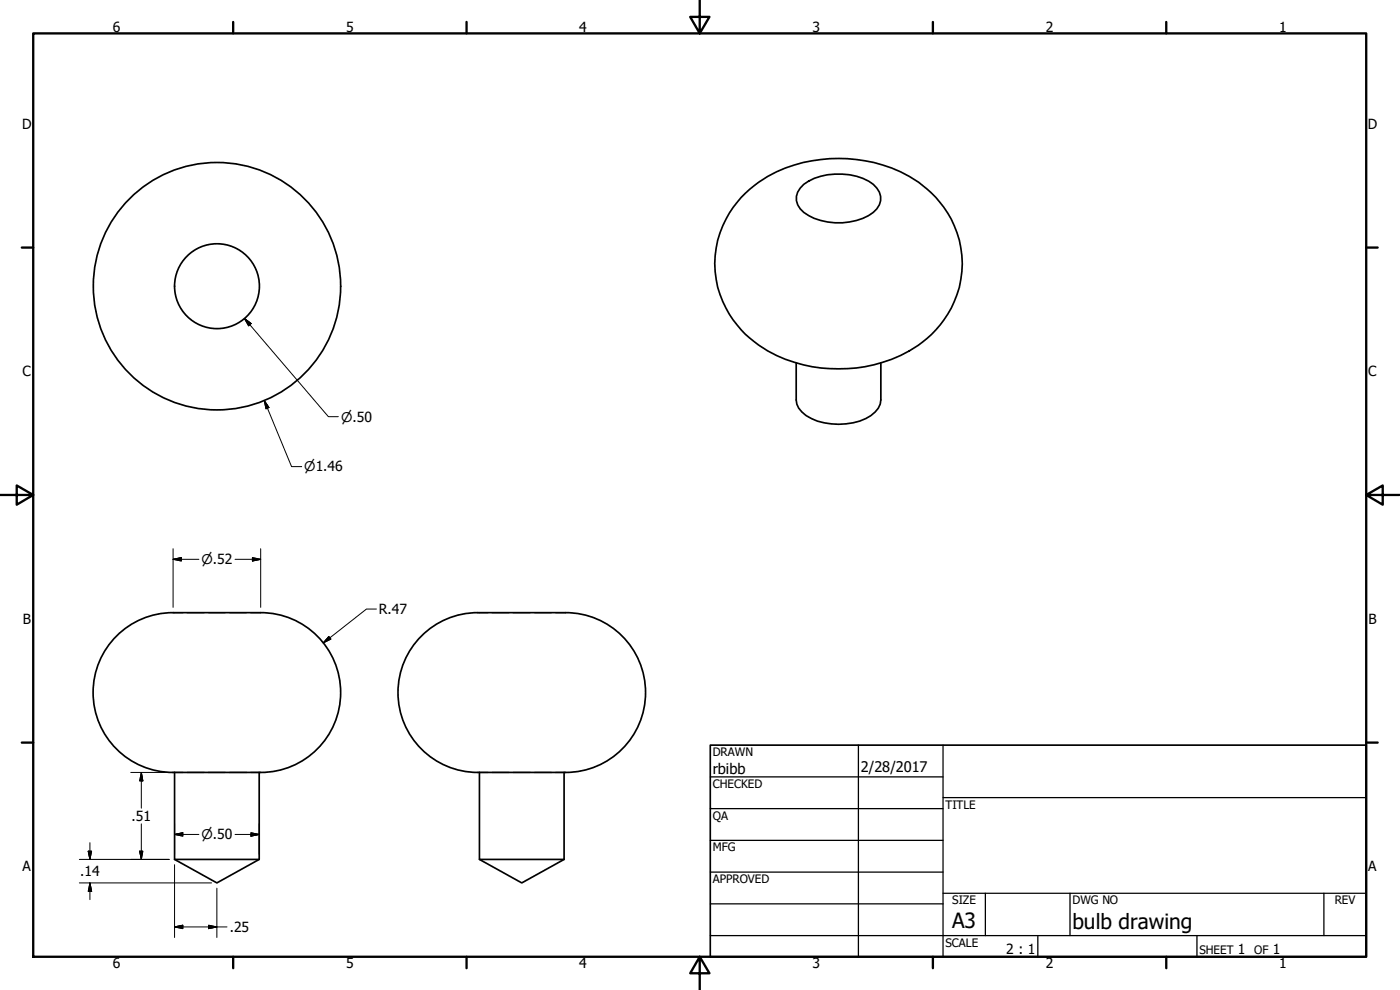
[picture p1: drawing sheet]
<svg xmlns="http://www.w3.org/2000/svg" width="420mm" height="297mm" viewBox="0 0 420 297" stroke-linecap="round" stroke-linejoin="round" font-family="sans-serif">
<!-- layer: Hidden (ANSI) -->
<g fill="none" stroke="#000" stroke-width=".38">
<path d="M51.9 183.8h.2M52.3 183.8h2.6M56.2 183.8h5.1M62.5 183.8h5.1M68.9 183.8h5.1M75.2 183.8h2.7M78.1 183.8h.1M143.4 183.8h.2M143.8 183.8h2.6M147.7 183.8h5.1M154.1 183.8h5M160.4 183.8h5.1"/>
<path d="M166.8 183.8h2.6M169.6 183.8h.1M51.9 231.8h.2M52.3 231.8h2.6M56.2 231.8h5.1M62.5 231.8h5.1M68.9 231.8h5.1M75.2 231.8h2.7M78.1 231.8h.1M143.4 231.8h.2M143.8 231.8h2.6M147.7 231.8h5.1"/>
<path d="M154.1 231.8h5M160.4 231.8h5.1M166.8 231.8h2.6M169.6 231.8h.1"/>
</g>
<g fill="#000">
<circle cx="52.4" cy="231.8" r=".19"/>
<circle cx="77.8" cy="231.8" r=".19"/>
<circle cx="143.9" cy="231.8" r=".19"/>
<circle cx="169.3" cy="231.8" r=".19"/>
</g>
<!-- layer: Visible (ANSI) -->
<g fill="none" stroke="#000" stroke-width=".51">
<path d="M222.4 59.2a38.6 38.6 0 0 1 26.6-11.6 41.6 41.6 0 0 1 29.3 9.2 29.2 29.2 0 0 1-2.6 46.8 44 44 0 0 1-48 0 29.2 29.2 0 0 1-8.8-39.7zM241.2 55.3a19.2 19.2 0 0 1 20.9 0 5.1 5.1 0 0 1 0 8.4 18.8 18.8 0 0 1-20.9 0 5.1 5.1 0 0 1 0-8.4zM102.2 85.9a37.1 37.1 0 0 0-54.9-32.6 37.1 37.1 0 0 0-2.2 63.9 37.1 37.1 0 0 0 57-28.8l.1-2.5M239 108.9v11.1a6.5 6.5 0 0 0 4.5 5.6 19.7 19.7 0 0 0 17.9-.9 5.9 5.9 0 0 0 3-4.7v-11.1M35 190.8a23.9 23.9 0 0 1 16.9-7h26.4a24 24 0 0 1 23.9 24 24 24 0 0 1-23.9 24h-26.4a24 24 0 0 1-22.1-14.8 24 24 0 0 1 5.2-26.2zM169.7 183.8h-26.3a24 24 0 0 0-24 24 24 24 0 0 0 24 24M169.8 183.8a24 24 0 0 1 23.9 24 24 24 0 0 1-23.9 24M52.4 231.8v26.1l12.7 7 12.7-7v-26.1M143.4 231.8h26.3M143.9 231.8v26.1l12.7 7 12.7-7v-26.1M52.4 257.9h25.4M143.9 257.9h25.4"/>
<circle cx="65.1" cy="85.9" r="12.7"/>
</g>
<!-- layer: Border (ANSI) -->
<g fill="none" stroke="#000" stroke-width=".7">
<path d="M10 10h400v277.1h-400zM70 6.6v3.4M140 6.6v3.4M210 0v10l-2.9-4.9h5.8l-2.9 4.9M280 6.6v3.4M350 6.6v3.4M6.5 74.3h3.5M410 74.3h3.4M0 148.5h10l-5-2.8v5.7l5-2.9M410 148.5l5 2.9v-5.7l-5 2.8h10M6.5 222.8h3.5M410 222.8h3.4"/>
<path d="M70 287.1v3.4M140 287.1v3.4M210 287.1l2.9 4.9h-5.8l2.9-4.9v9.9M280 287.1v3.4M350 287.1v3.4"/>
</g>
<!-- layer: Title (ANSI) -->
<g fill="none" stroke="#000" stroke-width=".38">
<path d="M213.2 233.1h69.8M257.6 223.6v63.5M283 239.3h127M283 223.6v63.5M213.2 242.6h69.8M213.2 252.1h69.8M213.2 261.7h69.8M213.2 271.2h69.8M283 268h127M295.7 268v12.7M321.1 268v12.7M397.3 268v12.7"/>
<path d="M213.2 280.7h196.8M311.5 280.7v6.4M359.2 280.7v6.4"/>
</g>
<path d="M213.2 223.6h196.8v63.5h-196.8z" fill="none" stroke="#000" stroke-width=".51"/>
<!-- layer: Dimension (ANSI) -->
<g fill="none" stroke="#000" stroke-width=".3">
<path d="M73.3 95.6l2.1 1.5-.8 .7zM73.3 95.6l25.3 29.4h2.9M79.3 120.2l1.4 2.1-.9 .4zM79.3 120.2l8.2 19.8h3.1M51.9 167.8l2.5-.5v1zM51.9 167.8h7.8M51.9 164.6v17.6M70.5 167.8h7.7M75.8 167.3l2.4 .5-2.4 .5zM78.2 164.6v17.6M98.7 191l.6 .8-2.3 1.1zM113 182.7h-3l-13 10.2"/>
<path d="M39.2 231.8h11.6M42.4 231.8l.5 2.5h-1zM42.4 231.8v10.7M23.8 257.9h27M26.5 255.4h1l-.5 2.5zM27 252.8v5.1M41.9 255.4h1l-.5 2.5zM42.4 247.2v10.7M52.4 250.4l2.5-.5v1zM52.4 250.4h7.3M52.4 247.2v9.1M52.4 259.4v21.9"/>
<path d="M70.5 250.4h7.3M75.3 249.9l2.5 .5-2.5 .5zM77.8 247.2v9.1M23.8 264.9h39.7M27 264.9l.5 2.5h-1zM27 264.9v5M52.4 278.1l2.5-.5v1zM52.4 278.1h15.7M62.6 277.6l2.5 .5-2.5 .5zM65.1 266.5v14.8"/>
</g>
<g fill="#000" stroke="#000" stroke-width=".3">
<path d="M73.3 95.6l2.1 1.5zM73.3 95.6l2.1 1.5-.8 .7zM79.3 120.2l1.4 2.1zM79.3 120.2l1.4 2.1-.9 .4zM51.9 167.8l2.5-.5zM51.9 167.8l2.5-.5v1zM75.8 168.3l2.4-.5zM75.8 167.3l2.4 .5-2.4 .5zM98.7 191l-1.7 1.9zM98.7 191l.6 .8-2.3 1.1zM42.4 231.8l.5 2.5zM42.4 231.8l.5 2.5h-1z"/>
<path d="M26.5 255.4l.5 2.5zM26.5 255.4h1l-.5 2.5zM41.9 255.4l.5 2.5zM41.9 255.4h1l-.5 2.5zM52.4 250.4l2.5-.5zM52.4 250.4l2.5-.5v1zM75.3 250.9l2.5-.5zM75.3 249.9l2.5 .5-2.5 .5zM27 264.9l.5 2.5zM27 264.9l.5 2.5h-1zM52.4 278.1l2.5-.5zM52.4 278.1l2.5-.5v1z"/>
<path d="M62.6 278.6l2.5-.5zM62.6 277.6l2.5 .5-2.5 .5z"/>
</g>
<g font-size="6.3">
<text x="285.8" y="278.6">A3</text>
<text x="321.9" y="278.6">bulb drawing</text>
</g>
<g font-size="4.4">
<text x="213.9" y="232.2">rbibb</text>
<text x="258.4" y="231.6">2/28/2017</text>
</g>
<g font-size="4.2">
<text x="33.8" y="9.6">6</text>
<text x="103.9" y="9.6">5</text>
<text x="173.9" y="9.6">4</text>
<text x="243.8" y="9.6">3</text>
<text x="313.9" y="9.6">2</text>
<text x="383.9" y="9.6">1</text>
<text x="6.7" y="38.7">D</text>
<text x="410.5" y="38.7">D</text>
<text x="6.8" y="113">C</text>
<text x="410.7" y="113">C</text>
<text x="113.7" y="184.3">R.47</text>
<text x="6.9" y="187.2">B</text>
<text x="410.7" y="187.2">B</text>
<text x="39.5" y="246.3">.51</text>
<text x="6.8" y="261.4">A</text>
<text x="24.1" y="262.9">.14</text>
<text x="410.7" y="261.4">A</text>
<text x="69" y="279.6">.25</text>
<text x="302" y="286.3">2 : 1</text>
<text x="371.5" y="286.2">1</text>
<text x="382" y="286.2">1</text>
<text x="33.8" y="290.5">6</text>
<text x="103.9" y="290.5">5</text>
<text x="173.9" y="290.5">4</text>
<text x="243.8" y="290.5">3</text>
<text x="313.9" y="290.5">2</text>
<text x="383.9" y="290.5">1</text>
</g>
<g font-size="4">
<text x="102.4" y="126.5">⌀.50</text>
<text x="91.3" y="141.5">⌀1.46</text>
<text x="60.5" y="169.3">⌀.52</text>
<text x="60.5" y="251.8">⌀.50</text>
</g>
<g font-size="3.5">
<text x="213.9" y="226.9">DRAWN</text>
<text x="213.9" y="236.4">CHECKED</text>
<text x="213.9" y="245.9">QA</text>
<text x="283.8" y="242.6">TITLE</text>
<text x="213.9" y="255.4">MFG</text>
<text x="213.9" y="265">APPROVED</text>
<text x="285.8" y="271.3">SIZE</text>
<text x="321.9" y="271.3">DWG NO</text>
<text x="400.6" y="271.3">REV</text>
<text x="283.8" y="284">SCALE</text>
<text x="360" y="286.2">SHEET</text>
<text x="376.4" y="286.2">OF</text>
</g>
</svg>
